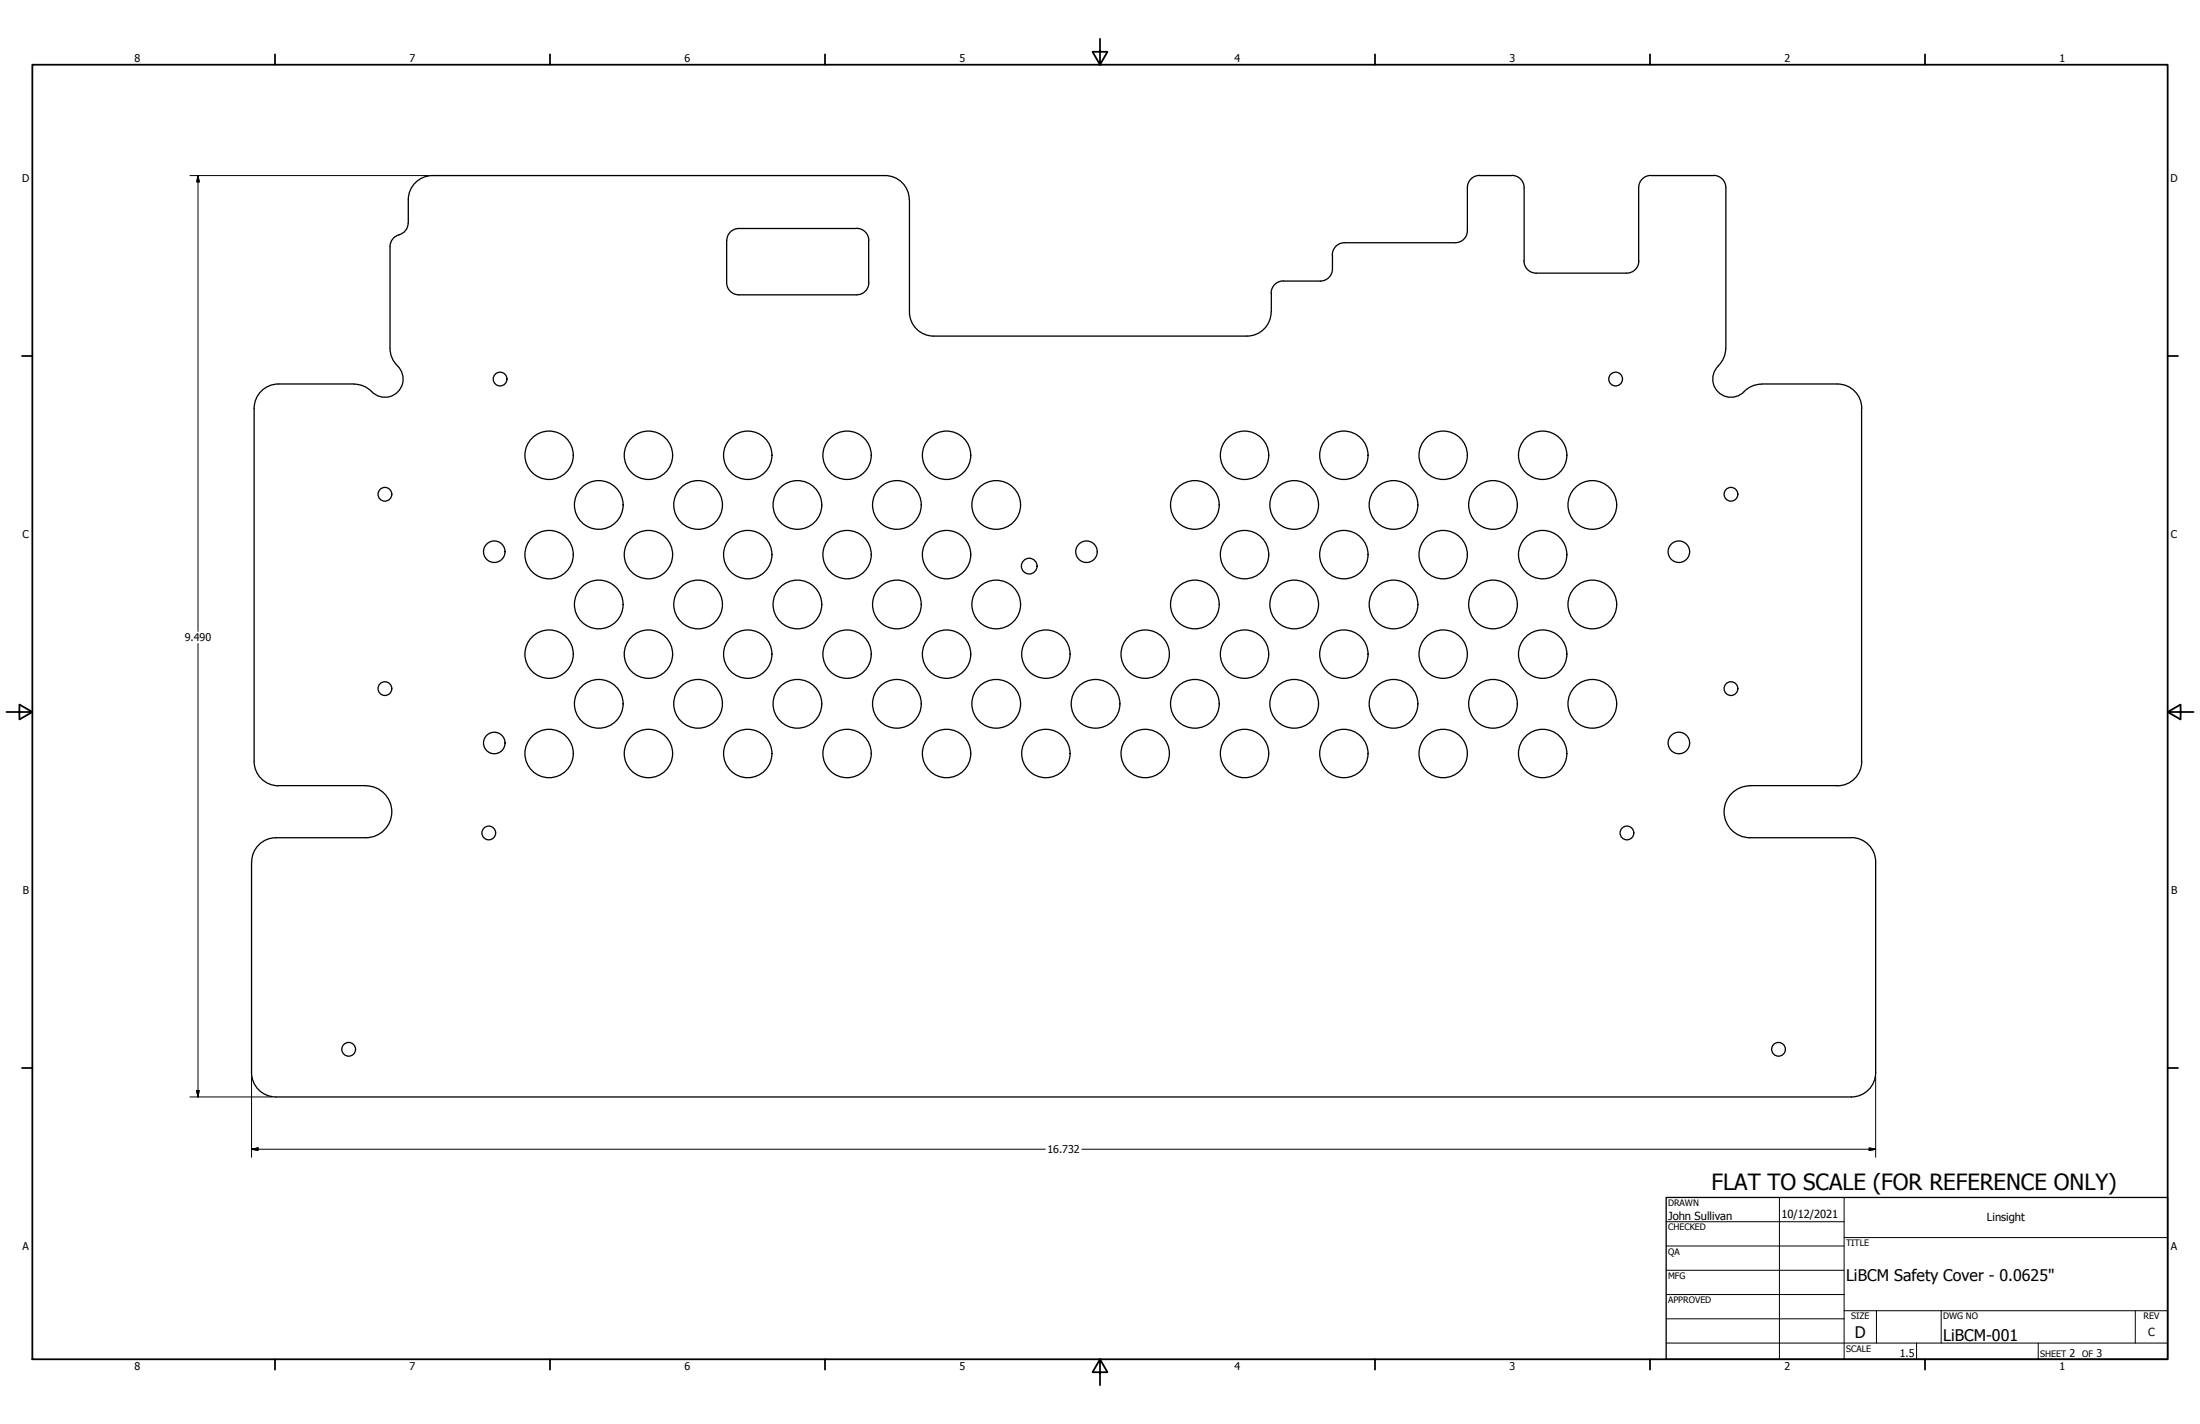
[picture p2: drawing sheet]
<svg xmlns="http://www.w3.org/2000/svg" width="864mm" height="559mm" viewBox="0 0 864 559" stroke-linecap="round" stroke-linejoin="round" font-family="sans-serif">
<!-- layer: Visible (ANSI) -->
<g fill="none" stroke="#000" stroke-width=".51">
<path d="M347.4 68.9a9.5 9.5 0 0 1 9.5 9.5M347.5 68.9h-177.7a9.5 9.5 0 0 0-9.5 9.5l-.1 9.1a5 5 0 0 1-4.3 4.9l-1.3 .9-.9 1.2-.6 2.2v40M357 78.4v44a9.5 9.5 0 0 0 9.5 9.5M576 73.7v16.8a4.7 4.7 0 0 1-4.7 4.8l-43.5-.1a4.8 4.8 0 0 0-4.8 4.8M580.8 68.9h12.7M580.8 68.8a4.8 4.8 0 0 0-4.8 4.8M593.5 68.8a4.8 4.8 0 0 1 4.8 4.8M598.3 73.7v28.7M643.3 73.7v28.7M648 68.9h24.7M648 68.8a4.8 4.8 0 0 0-4.7 4.8M672.7 68.8a4.8 4.8 0 0 1 4.8 4.8"/>
<path d="M677.5 73.7v63M336.3 89.6a4.8 4.8 0 0 1 4.8 4.8l-.1 16.5a4.7 4.7 0 0 1-4.7 4.8h-46.3a4.8 4.8 0 0 1-4.8-4.8v-16.5a4.9 4.9 0 0 1 4.8-4.7h46.2M503.8 110.2a4.8 4.8 0 0 0-4.8 4.8v7.4a9.6 9.6 0 0 1-9.5 9.5h-123M523 100v5.5a4.8 4.8 0 0 1-4.7 4.8h-14.5M598.2 102.4a4.8 4.8 0 0 0 4.9 4.8h35.4a4.8 4.8 0 0 0 4.8-4.8M153.1 136.7a11.2 11.2 0 0 0 4 8.2 7.2 7.2 0 0 1-2 9.8 7.2 7.2 0 0 1-9.8-1.6 9.5 9.5 0 0 0-6.3-2.4M677.4 136.7a9.5 9.5 0 0 1-2.9 6.8M139.1 150.7h-29.8a9.6 9.6 0 0 0-9.5 9.5v138.6M674.5 143.6a7.2 7.2 0 0 0 .3 10.5 7.2 7.2 0 0 0 10.4-1 9.5 9.5 0 0 1 6.3-2.4M691.5 150.7h29.7M721.3 150.7a9.6 9.6 0 0 1 9.5 9.5M730.8 160.2v138.6"/>
<path d="M99.8 298.8a9.6 9.6 0 0 0 9.5 9.6M730.8 298.8a9.6 9.6 0 0 1-9.5 9.6M109.3 308.3h34.3M143.6 308.4a10.2 10.2 0 0 1 10.2 10.1 10.2 10.2 0 0 1-10.2 10.2h-35.3M686.9 308.3h34.3M687 308.4a10.2 10.2 0 0 0-10.2 10.1 10.2 10.2 0 0 0 10.2 10.2h39.8M98.7 338.3v82.6a9.6 9.6 0 0 0 9.6 9.6M108.3 328.7a9.5 9.5 0 0 0-9.5 9.5M726.7 328.7a9.6 9.6 0 0 1 9.6 9.6v82.6a9.6 9.6 0 0 1-9.6 9.6M108.3 430.5h618.5"/>
<circle cx="196.3" cy="148.7" r="2.7"/>
<circle cx="634.2" cy="148.7" r="2.7"/>
<circle cx="215.5" cy="178.7" r="9.5"/>
<circle cx="254.5" cy="178.7" r="9.5"/>
<circle cx="293.5" cy="178.7" r="9.5"/>
<circle cx="332.5" cy="178.7" r="9.5"/>
<circle cx="371.6" cy="178.7" r="9.5"/>
<circle cx="488.5" cy="178.7" r="9.5"/>
<circle cx="527.5" cy="178.7" r="9.5"/>
<circle cx="566.5" cy="178.7" r="9.5"/>
<circle cx="605.6" cy="178.7" r="9.5"/>
<circle cx="151.1" cy="194" r="2.7"/>
<circle cx="235" cy="198.2" r="9.6"/>
<circle cx="274" cy="198.2" r="9.6"/>
<circle cx="313" cy="198.2" r="9.6"/>
<circle cx="352.1" cy="198.2" r="9.6"/>
<circle cx="391.1" cy="198.2" r="9.6"/>
<circle cx="469" cy="198.2" r="9.6"/>
<circle cx="508" cy="198.2" r="9.6"/>
<circle cx="547" cy="198.2" r="9.6"/>
<circle cx="586.1" cy="198.2" r="9.6"/>
<circle cx="625.1" cy="198.2" r="9.6"/>
<circle cx="679.5" cy="194" r="2.7"/>
<circle cx="194" cy="216.5" r="4.2"/>
<circle cx="215.5" cy="217.6" r="9.5"/>
<circle cx="254.5" cy="217.6" r="9.5"/>
<circle cx="293.5" cy="217.6" r="9.5"/>
<circle cx="332.5" cy="217.6" r="9.5"/>
<circle cx="371.6" cy="217.6" r="9.5"/>
<circle cx="426.5" cy="216.5" r="4.2"/>
<circle cx="488.5" cy="217.6" r="9.5"/>
<circle cx="527.5" cy="217.6" r="9.5"/>
<circle cx="566.5" cy="217.6" r="9.5"/>
<circle cx="605.6" cy="217.6" r="9.5"/>
<circle cx="659" cy="216.5" r="4.2"/>
<circle cx="235" cy="237.2" r="9.6"/>
<circle cx="274" cy="237.2" r="9.6"/>
<circle cx="313" cy="237.2" r="9.6"/>
<circle cx="352.1" cy="237.2" r="9.6"/>
<circle cx="391.1" cy="237.2" r="9.6"/>
<circle cx="404" cy="222.2" r="3.1"/>
<circle cx="469" cy="237.2" r="9.6"/>
<circle cx="508" cy="237.2" r="9.6"/>
<circle cx="547" cy="237.2" r="9.6"/>
<circle cx="586.1" cy="237.2" r="9.6"/>
<circle cx="625.1" cy="237.2" r="9.6"/>
<circle cx="215.5" cy="256.7" r="9.5"/>
<circle cx="254.5" cy="256.7" r="9.5"/>
<circle cx="293.5" cy="256.7" r="9.5"/>
<circle cx="332.5" cy="256.7" r="9.5"/>
<circle cx="371.6" cy="256.7" r="9.5"/>
<circle cx="410.6" cy="256.7" r="9.5"/>
<circle cx="449.5" cy="256.7" r="9.5"/>
<circle cx="488.5" cy="256.7" r="9.5"/>
<circle cx="527.5" cy="256.7" r="9.5"/>
<circle cx="566.5" cy="256.7" r="9.5"/>
<circle cx="605.6" cy="256.7" r="9.5"/>
<circle cx="151.1" cy="270.2" r="2.7"/>
<circle cx="235" cy="276.2" r="9.6"/>
<circle cx="274" cy="276.2" r="9.6"/>
<circle cx="313" cy="276.2" r="9.6"/>
<circle cx="352.1" cy="276.2" r="9.6"/>
<circle cx="391.1" cy="276.2" r="9.6"/>
<circle cx="430.1" cy="276.2" r="9.6"/>
<circle cx="469" cy="276.2" r="9.6"/>
<circle cx="508" cy="276.2" r="9.6"/>
<circle cx="547" cy="276.2" r="9.6"/>
<circle cx="586.1" cy="276.2" r="9.6"/>
<circle cx="625.1" cy="276.2" r="9.6"/>
<circle cx="679.5" cy="270.2" r="2.7"/>
<circle cx="194" cy="291.6" r="4.2"/>
<circle cx="215.5" cy="295.7" r="9.5"/>
<circle cx="254.5" cy="295.7" r="9.5"/>
<circle cx="293.5" cy="295.7" r="9.5"/>
<circle cx="332.5" cy="295.7" r="9.5"/>
<circle cx="371.6" cy="295.7" r="9.5"/>
<circle cx="410.6" cy="295.7" r="9.5"/>
<circle cx="449.5" cy="295.7" r="9.5"/>
<circle cx="488.5" cy="295.7" r="9.5"/>
<circle cx="527.5" cy="295.7" r="9.5"/>
<circle cx="566.5" cy="295.7" r="9.5"/>
<circle cx="605.6" cy="295.7" r="9.5"/>
<circle cx="659" cy="291.6" r="4.2"/>
<circle cx="191.9" cy="326.9" r="2.7"/>
<circle cx="638.7" cy="326.9" r="2.7"/>
<circle cx="136.9" cy="411.8" r="2.7"/>
<circle cx="698.2" cy="411.8" r="2.7"/>
</g>
<!-- layer: Hidden (ANSI) -->
<g fill="none" stroke="#000" stroke-width=".7">
<path d="M431.8 15.2v10.2l-2.9-5.1h5.8l-2.9 5.1M12.7 25.4h838.2v508h-838.2zM107.9 21.3v4.1M215.9 21.3v4.1M323.8 21.3v4.1M539.8 21.3v4.1M647.7 21.3v4.1M755.6 21.3v4.1M8.6 139.7h4.1M850.9 139.7h4.1M2.5 279.4h10.2l-5.1-2.9v5.8l5.1-2.9M850.9 279.4l5.1 2.9v-5.8l-5.1 2.9h10.2"/>
<path d="M8.6 419.1h4.1M850.9 419.1h4.1M107.9 533.4v4.1M215.9 533.4v4.1M323.8 533.4v4.1M431.8 533.4l2.9 5.1h-5.8l2.9-5.1v10.2M539.8 533.4v4.1M647.7 533.4v4.1M755.6 533.4v4.1"/>
</g>
<!-- layer: Border (ANSI) -->
<g fill="none" stroke="#000" stroke-width=".39">
<path d="M654 479.4h69.9M698.5 469.9v63.5M723.9 469.9v63.5M654 488.9h69.9M654 498.5h69.9M723.9 485.6h127M654 508h69.9M654 517.5h69.9M723.9 514.3h127M736.6 514.3v12.7M762 514.3v12.7M838.2 514.3v12.7"/>
<path d="M654 527h196.9M752.3 527v6.4M800.1 527v6.4"/>
</g>
<path d="M654 469.9h196.9v63.5h-196.9z" fill="none" stroke="#000" stroke-width=".51"/>
<!-- layer: Symbol (ANSI) -->
<path d="M74.5 68.9h93.7M77.7 68.9l.5 2.5h-1zM77.7 68.9v178.9M77.7 252.5v178M74.5 430.5h32.2M77.2 427.9h1l-.5 2.6zM98.7 422.5v31.7M736.3 422.5v31.7M98.7 451l2.6-.5v.9zM98.7 451h311.6M424.7 451h311.6M733.7 450.5l2.6 .5-2.6 .4z" fill="none" stroke="#000" stroke-width=".39"/>
<path d="M77.7 68.9l.5 2.5zM77.7 68.9l.5 2.5h-1zM77.2 427.9l.5 2.6zM77.2 427.9h1l-.5 2.6zM98.7 451l2.6-.5zM98.7 451l2.6-.5v.9zM733.7 451.4l2.6-.4zM733.7 450.5l2.6 .5-2.6 .4z" fill="#000" stroke="#000" stroke-width=".39"/>
<text font-size="8.8" x="671.9" y="466.9">FLAT TO SCALE (FOR REFERENCE ONLY)</text>
<g font-size="6.3">
<text x="724.7" y="502.9">LiBCM Safety Cover - 0.0625&quot;</text>
<text x="728.1" y="524.9">D</text>
<text x="762.8" y="526.2">LiBCM-001</text>
</g>
<g font-size="4.4">
<text x="654.8" y="478.6">John Sullivan</text>
<text x="699.3" y="478">10/12/2021</text>
<text x="780" y="479">Linsight</text>
<text x="843.2" y="524.2">C</text>
</g>
<g font-size="4.2">
<text x="52.8" y="24.4">8</text>
<text x="160.8" y="24.4">7</text>
<text x="268.7" y="24.4">6</text>
<text x="376.7" y="24.4">5</text>
<text x="484.6" y="24.4">4</text>
<text x="592.6" y="24.4">3</text>
<text x="700.5" y="24.4">2</text>
<text x="808.5" y="24.4">1</text>
<text x="8.8" y="71.4">D</text>
<text x="852" y="71.4">D</text>
<text x="8.9" y="211.1">C</text>
<text x="852.2" y="211.1">C</text>
<text x="72.5" y="251.7">9.490</text>
<text x="9" y="350.8">B</text>
<text x="852.2" y="350.8">B</text>
<text x="411.2" y="452.5">16.732</text>
<text x="8.9" y="490.5">A</text>
<text x="852.2" y="490.5">A</text>
<text x="745.7" y="532.6">1.5</text>
<text x="812.4" y="532.6">2</text>
<text x="823" y="532.6">3</text>
<text x="52.8" y="537.5">8</text>
<text x="160.8" y="537.5">7</text>
<text x="268.7" y="537.5">6</text>
<text x="376.7" y="537.5">5</text>
<text x="484.6" y="537.5">4</text>
<text x="592.6" y="537.5">3</text>
<text x="700.5" y="537.5">2</text>
<text x="808.5" y="537.5">1</text>
</g>
<g font-size="3.5">
<text x="654.8" y="473.2">DRAWN</text>
<text x="654.8" y="482.8">CHECKED</text>
<text x="724.7" y="488.9">TITLE</text>
<text x="654.8" y="492.3">QA</text>
<text x="654.8" y="501.8">MFG</text>
<text x="654.8" y="511.4">APPROVED</text>
<text x="726.7" y="517.7">SIZE</text>
<text x="762.8" y="517.7">DWG NO</text>
<text x="841.4" y="517.7">REV</text>
<text x="724.7" y="530.4">SCALE</text>
<text x="800.9" y="532.6">SHEET</text>
<text x="817.4" y="532.6">OF</text>
</g>
</svg>
